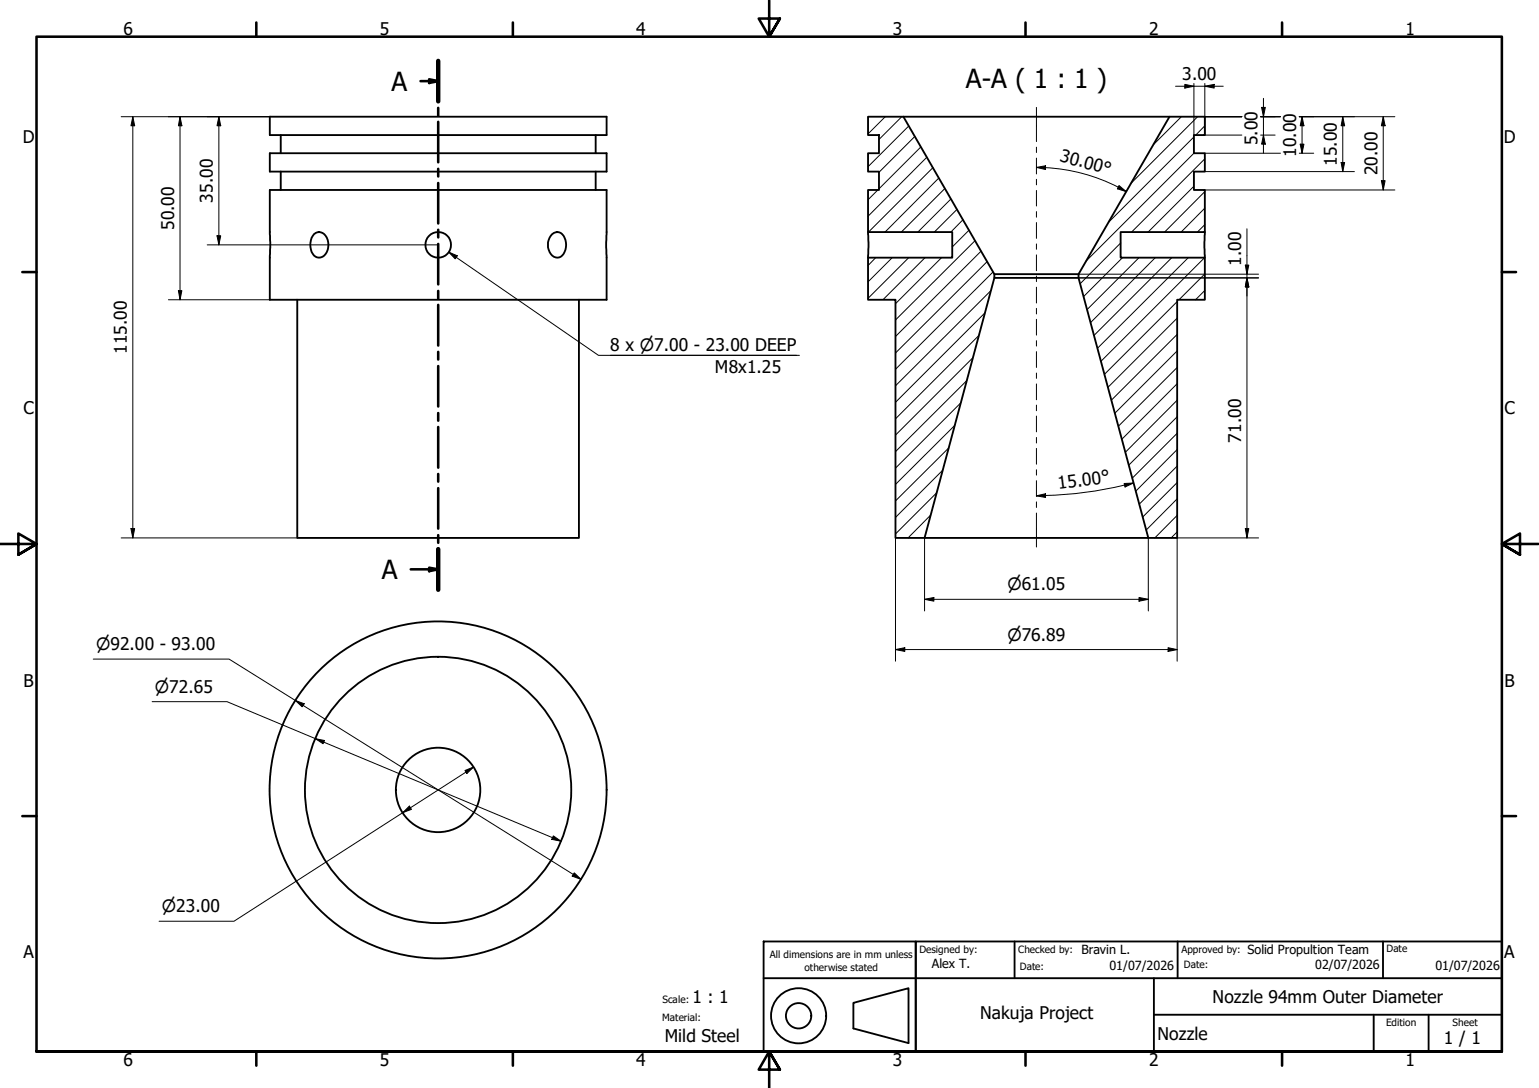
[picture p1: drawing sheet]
<svg xmlns="http://www.w3.org/2000/svg" width="420mm" height="297mm" viewBox="0 0 420 297" stroke-linecap="round" stroke-linejoin="round" font-family="sans-serif">
<!-- layer: Hatch (ISO) -->
<g fill="none" stroke="#000" stroke-width=".27">
<path d="M237.2 31.9l-.2 .2M241.7 31.9l-4.7 4.7M246.2 31.9l-6.2 6.2M248.1 34.4l-11.1 11.1M249.7 37.3l-9.7 9.7M322.5 31.9l-7.6 7.6M325.9 37.4l-23.3 23.3M327 31.9l-18.3 18.2M328.9 34.3l-2.4 2.6M239.6 51.9l-2.6 2.6M251.4 40.1l-11.4 11.4M253 42.9l-16 16.1"/>
<path d="M254.7 45.8l-17.6 17.6M256.3 48.6l-14.7 14.8M257.9 51.5l-11.8 11.9M259.6 54.3l-9 9.1M261.2 57.2l-6.1 6.2M262.9 60l-3.3 3.4M325.9 41.8l-29.4 29.5M325.9 50.8l-12.5 12.6M328.9 56.8l-6.4 6.6M328.9 52.3l-11 11.1M328.9 43.4l-20 20M239.1 70.3l-2.1 2.2"/>
<path d="M243.6 70.3l-6.6 6.6M248.1 70.3l-11.1 11.2M252.5 70.3l-11.5 11.5M257 70.3l-12.5 12.6M264.5 62.9l-4.5 4.5M266.2 65.7l-21.7 21.7M267.8 68.6l-23.3 23.3M269.5 71.4l-25 25M270.5 79.4l-26 25.9M271.1 74.3l-26.6 26.5M305.9 66.3l-11 11.2M306.5 70.3l-10.7 10.6"/>
<path d="M311 70.3l-14.2 14.2M315.4 70.3l-17.6 17.8M319.9 70.3l-21.3 21.3M324.4 70.3l-24.8 24.8M328.9 70.3l-28.4 28.4M328.9 79.3l-2.5 2.5M328.9 74.8l-7 7M328.9 61.3l-2 2.1M265.6 97.7l-21.1 21.1M267.2 91.6l-22.7 22.7M268.9 85.5l-24.4 24.3M321.4 95.8l-17 17"/>
<path d="M321.4 91.3l-18 18M321.4 86.9l-18.9 18.9M321.4 82.3l-19.9 19.9M260.7 116.1l-16.2 16.2M262.3 110l-17.8 17.8M264 103.9l-19.5 19.4M321.4 118.3l-12.3 12.2M321.4 113.8l-13.2 13.2M321.4 109.3l-14.2 14.2M321.4 104.8l-15.1 15.1M321.4 100.3l-16.1 16.1M255.7 134.5l-11.2 11.3"/>
<path d="M257.4 128.4l-12.9 12.9M259 122.3l-14.5 14.5M321.4 136.2l-8.5 8.5M321.4 131.7l-9.4 9.4M321.4 127.2l-10.4 10.5M321.4 122.7l-11.3 11.4M252.4 146.8v.1M254.1 140.6l-6.2 6.3M321.4 145.2l-1.7 1.7M321.4 140.7l-6.1 6.2"/>
</g>
<!-- layer: Visible (ISO) -->
<g fill="none" stroke="#000" stroke-width=".51">
<path d="M73.7 31.9h91.9v5h-91.9zM76.6 36.9v4.9M162.6 36.9v4.9M237 31.9h9.6l24.9 43v1l-19.1 71h-7.9v-65.1h-7.5v-11.5h23v-6.9h-23v-11.5h3v-5.1h-3v-5h3v-4.9h-3zM246.6 31.9h72.7M319.3 31.9h9.6v5h-3v4.9h3v5h-3v5.1h3v11.5h-23v6.9h23v11.5h-7.5v65.1h-7.9l-19.1-71v-1zM73.7 51.9h91.9v29.9h-91.9zM73.7 41.8h91.9v5h-91.9zM76.6 46.8v5.1M162.6 46.8v5.1M85.7 63.9a2.16 2.16 0 0 1 3.5 1 3.9 3.9 0 0 1-1.6 5.4 2.5 2.5 0 0 1-2.8-2.8v-1.3a3.6 3.6 0 0 1 .9-2.3zM150.7 63.9a2.02 2.02 0 0 1 3.4 1 4 4 0 0 1-1.4 5.4 2.76 2.76 0 0 1-3.1-2.8 4.4 4.4 0 0 1 1.1-3.6z"/>
<path d="M237 63.4v6.9M271.5 75.9h22.9M271.5 74.9h22.9M328.9 63.4v6.9M81.2 81.8v65.1h76.9v-65.1M252.4 146.9h61.1"/>
<circle cx="119.6" cy="66.9" r="3.5"/>
<circle cx="119.6" cy="215.7" r="46"/>
<circle cx="119.6" cy="215.7" r="36.4"/>
<circle cx="119.6" cy="215.7" r="11.5"/>
</g>
<!-- layer: Section Line (ISO) -->
<g fill="none" stroke="#000" stroke-width=".7">
<path d="M119.6 16.6v11.1M114.8 22.1h4.8M117.2 21.6l2.4 .5-2.4 .6zM119.6 29.4v2.1M119.6 33.3v11M119.6 46.1v2.1M119.6 50v11M119.6 62.7v2.1M119.6 66.6v11M119.6 79.4v2.1M119.6 83.2v11.1M119.6 96.1v2.1"/>
<path d="M119.6 99.9v11.1M119.6 112.8v2.1M119.6 116.6v11.1M119.6 129.4v2.1M119.6 133.3v11M112.1 155.4h7.5M117.2 155l2.4 .4-2.4 .5zM119.6 146.1v2.1M119.6 149.9v11.1"/>
</g>
<path d="M119.6 16.6v11.1M119.6 149.9v11.1" fill="none" stroke="#000" stroke-width="1.2"/>
<path d="M117.2 21.6l2.4 .5-2.4 .6zM117.2 155l2.4 .4-2.4 .5z" fill="#000"/>
<!-- layer: Border (ISO) -->
<g fill="none" stroke="#000" stroke-width=".7">
<path d="M70 6.1v3.9M140 6.1v3.9M210 0v10l-2.9-4.9h5.8l-2.9 4.9 2.9-4.9M280 6.1v3.9M350 6.1v3.9M6.1 74.3h3.9M410 74.3h3.9M0 148.5h10l-5-2.8v5.7l5-2.9-5 2.9M420 148.5h-10l5-2.8v5.7l-5-2.9 5 2.9M6.1 222.8h3.9M410 222.8h3.9M10 287.1v-277.1h400v277.1h-400h400"/>
<path d="M70 287.1v3.8M140 287.1v3.8M212.9 292l-2.9-4.9 2.9 4.9h-5.8l2.9-4.9v9.9M280 287.1v3.8M350 287.1v3.8"/>
</g>
<!-- layer: Title (ISO) -->
<g fill="none" stroke="#000" stroke-width=".51">
<path d="M208.5 257h41.5v30.1h-41.5zM250 257h160v30.1h-160zM277 257v10.1M321.5 257v10.1M377.6 257v10.1M208.5 267.1h201.5M233 273.8l15-4v15l-15-4zM315 277h95M315 267.1v20M375 277v10.1M390 277v10.1"/>
<circle cx="218" cy="277.3" r="7.5"/>
<circle cx="218" cy="277.3" r="3.5"/>
</g>
<!-- layer: Dimension (ISO) -->
<g fill="none" stroke="#000" stroke-width=".27">
<path d="M33.1 31.9h40.6M36.3 31.9l.5 2.4h-1zM36.3 31.9v115M49.1 31.9l.6 2.4h-1zM49.1 31.9v49.9M59.8 31.9l.5 2.4h-1.1zM59.8 31.9v35M320.9 23.5h13M323.5 23l2.4 .5-2.4 .6zM325.9 22.8v14.1M328.9 23.5l2.6-.5v1.1zM328.9 31.9h10.1"/>
<path d="M328.9 22.8v14.1h10.1M344.2 31.9h5.4M344.2 36.9h3.9M344.4 29.3h1l-.5 2.6zM344.9 36.9l.5 2.5h-1zM344.9 26.8v15M354.7 31.9h26.1M355 39.4h1l-.5 2.4zM355.5 31.9l.5 2.4h-1zM355.5 31.9v9.9M366.6 31.9l.5 2.4h-1zM366.6 31.9v14.9"/>
<path d="M377.6 31.9l.5 2.4h-1zM377.6 31.9v20M283 45.7l2.4-.4v1zM283 45.7a49.1 49.1 0 0 1 22.3 5.4M305.3 51.1l2.2 1.2M305.5 50.7l2 1.6-2.4-.8zM328.9 41.8h20.7M328.9 46.8h40.9M328.9 51.9h51.9M354.7 41.8h3.9M366.1 44.4h1l-.5 2.4zM377.1 49.3h1l-.5 2.6z"/>
<path d="M48.7 79.4h1l-.6 2.4zM56.6 66.9h63M59.2 64.4h1.1l-.5 2.5zM294.4 75.9h49.2M294.4 74.9h49.2M340 72.4h.9l-.5 2.5zM340.4 75.9l.5 2.4h-.9zM340.4 62.5v84.4M46 81.8h27.7M283 135.4l2.4-.6v1zM306.9 132l2.5-.1-2.3 1.1zM307 132.4a107 107 0 0 1-24 3"/>
<path d="M309.4 131.9l-2.4 .5M33.1 146.9h48.1M35.8 144.3h1l-.5 2.6zM244.5 146.9v33.6M252.4 146.9v19.9M313.5 146.9v19.9M340 144.3h.9l-.5 2.6zM343.6 146.9h-22.2v33.6M25.5 179.9h37l96.1 60.2M244.5 177.3l2.5-.5v1zM244.5 177.3h76.9M252.4 163.6l2.6-.5v1z"/>
<path d="M252.4 163.6h61.1M311 163.1l2.5 .5-2.5 .5zM318.9 176.8l2.5 .5-2.5 .5zM41.5 191.6h20.5l91.2 38.1M80.6 191.2l2.5 .9-.6 .9zM86.1 201.7l2.5 .5-.4 .9zM126.9 210.4l2.4-1-1.9 1.8zM129.3 209.4l-65.4 42.1h-20.5M111.8 220.1l.5 .9-2.3 .9zM151.1 228.2l2.1 1.5-2.6-.5zM156.8 238.3l1.8 1.8-2.4-.9z"/>
</g>
<g fill="#000">
<path d="M36.3 31.9l.5 2.4h-1zM49.1 31.9l.6 2.4h-1zM59.8 31.9l.5 2.4h-1.1zM323.5 23l2.4 .5-2.4 .6zM328.9 23.5l2.6-.5v1.1zM344.4 29.3h1l-.5 2.6zM344.9 36.9l.5 2.5h-1zM355 39.4h1l-.5 2.4zM355.5 31.9l.5 2.4h-1zM366.6 31.9l.5 2.4h-1zM377.6 31.9l.5 2.4h-1zM283 45.7l2.4-.4v1z"/>
<path d="M305.5 50.7l2 1.6-2.4-.8zM366.1 44.4h1l-.5 2.4zM377.1 49.3h1l-.5 2.6zM48.7 79.4h1l-.6 2.4zM59.2 64.4h1.1l-.5 2.5zM340 72.4h.9l-.5 2.5zM340.4 75.9l.5 2.4h-.9zM283 135.4l2.4-.6v1zM306.9 132l2.5-.1-2.3 1.1zM35.8 144.3h1l-.5 2.6zM340 144.3h.9l-.5 2.6zM244.5 177.3l2.5-.5v1z"/>
<path d="M252.4 163.6l2.6-.5v1zM311 163.1l2.5 .5-2.5 .5zM318.9 176.8l2.5 .5-2.5 .5zM80.6 191.2l2.5 .9-.6 .9zM86.1 201.7l2.5 .5-.4 .9zM126.9 210.4l2.4-1-1.9 1.8zM111.8 220.1l.5 .9-2.3 .9zM151.1 228.2l2.1 1.5-2.6-.5zM156.8 238.3l1.8 1.8-2.4-.9z"/>
</g>
<!-- layer: Symbol (ISO) -->
<path d="M122.5 68.8l2.3 1-.5 .9zM122.5 68.8l40.9 28.2h54.8M166.6 97h50.9" fill="none" stroke="#000" stroke-width=".27"/>
<path d="M122.5 68.8l2.3 1-.5 .9z" fill="#000"/>
<!-- layer: Centerline (ISO) -->
<g fill="none" stroke="#000" stroke-width=".27">
<path d="M283 29.3v9.4M283 40.2v1.4M283 43.2v4.3M283 48.9v1.6M283 52v4.2M283 57.8v1.5M283 60.8v4.3M283 66.6v1.5M283 69.6v4.3M283 75.4v1.5M283 78.4v4.3M283 84.2v1.5"/>
<path d="M283 87.2v4.3M283 93v1.5M283 96v4.3M283 101.8v1.5M283 104.8v4.3M283 110.6v1.5M283 113.6v4.3M283 119.4v1.6M283 122.4v4.3M283 128.3v1.4M283 131.2v4.4M283 137v1.5"/>
<path d="M283 140.1v9.2"/>
</g>
<g font-size="7.2">
<text x="263.7" y="23.9">A-A ( 1 : 1 )</text>
<text x="106.9" y="24.8">A</text>
<text x="104.3" y="158.1">A</text>
</g>
<g font-size="4.8">
<text x="33.7" y="9.6">6</text>
<text x="103.7" y="9.6">5</text>
<text x="173.7" y="9.6">4</text>
<text x="243.7" y="9.6">3</text>
<text x="313.7" y="9.6">2</text>
<text x="383.7" y="9.6">1</text>
<text x="322.8" y="22">3.00</text>
<text x="6.2" y="38.9">D</text>
<text x="343.3" y="39.7" transform="rotate(-90 343.3 39.7)">5.00</text>
<text x="410.5" y="38.9">D</text>
<text x="289.2" y="44" transform="rotate(15 289.2 44)">30.00°</text>
<text x="353.9" y="42.8" transform="rotate(-90 353.9 42.8)">10.00</text>
<text x="365" y="45.3" transform="rotate(-90 365 45.3)">15.00</text>
<text x="376" y="47.8" transform="rotate(-90 376 47.8)">20.00</text>
<text x="58.1" y="55.4" transform="rotate(-90 58.1 55.4)">35.00</text>
<text x="47.6" y="62.9" transform="rotate(-90 47.6 62.9)">50.00</text>
<text x="338.8" y="72.6" transform="rotate(-90 338.8 72.6)">1.00</text>
<text x="166.6" y="95.7">8 x ⌀7.00 - 23.00 DEEP</text>
<text x="34.7" y="96.6" transform="rotate(-90 34.7 96.6)">115.00</text>
<text x="195.2" y="101.8">M8x1.25</text>
<text x="6.4" y="113.1">C</text>
<text x="410.7" y="113.1">C</text>
<text x="338.8" y="120.8" transform="rotate(-90 338.8 120.8)">71.00</text>
<text x="289" y="133.5" transform="rotate(-8 289 133.5)">15.00°</text>
<text x="6.4" y="187.4">B</text>
<text x="410.7" y="187.4">B</text>
<text x="6.4" y="261.7">A</text>
<text x="410.7" y="261.7">A</text>
<text x="189" y="273.7">1 : 1</text>
<text x="331" y="273.9">Nozzle 94mm Outer Diameter</text>
<text x="267.6" y="278.2">Nakuja Project</text>
<text x="181.5" y="284.6">Mild Steel</text>
<text x="316" y="283.8">Nozzle</text>
<text x="394.2" y="285">1 / 1</text>
<text x="33.7" y="290.9">6</text>
<text x="103.7" y="290.9">5</text>
<text x="173.7" y="290.9">4</text>
<text x="243.7" y="290.9">3</text>
<text x="313.7" y="290.9">2</text>
<text x="383.7" y="290.9">1</text>
</g>
<g font-size="4.6">
<text x="275" y="161.2">⌀61.05</text>
<text x="26.2" y="177.5">⌀92.00 - 93.00</text>
<text x="275" y="174.9">⌀76.89</text>
<text x="42.3" y="189.2">⌀72.65</text>
<text x="44.2" y="249.1">⌀23.00</text>
</g>
<g font-size="3.4">
<text x="295.3" y="260.5">Bravin L.</text>
<text x="340.6" y="260.5">Solid Propultion Team</text>
<text x="254.4" y="264.3">Alex T.</text>
<text x="302.9" y="264.7">01/07/2026</text>
<text x="359" y="264.7">02/07/2026</text>
<text x="391.9" y="264.7">01/07/2026</text>
</g>
<g font-size="2.7">
<text x="210.2" y="261.7">All dimensions are in mm unless</text>
<text x="251" y="260.1">Designed by:</text>
<text x="278" y="260.1">Checked by:</text>
<text x="322.5" y="260.1">Approved by:</text>
<text x="378.5" y="260">Date</text>
<text x="219.6" y="265">otherwise stated</text>
<text x="278.4" y="264.8">Date:</text>
<text x="323.2" y="264.4">Date:</text>
<text x="180.8" y="273.7">Scale:</text>
<text x="180.8" y="278.6">Material:</text>
<text x="378.4" y="280.1">Edition</text>
<text x="396.6" y="280.1">Sheet</text>
</g>
</svg>
